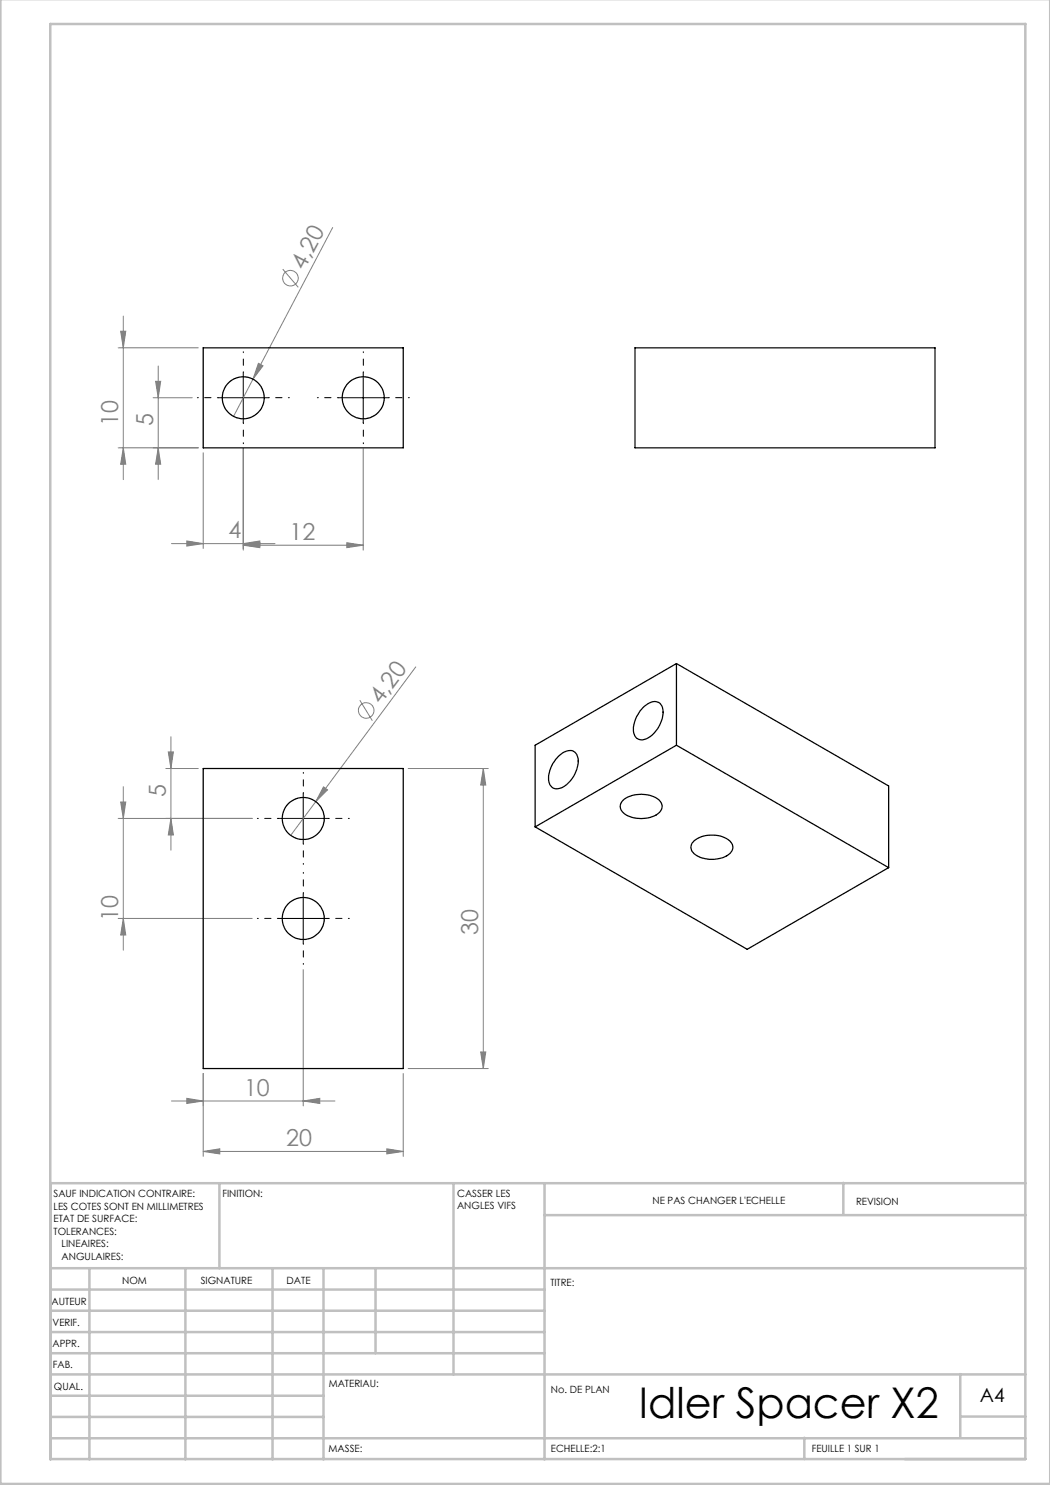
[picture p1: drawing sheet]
<svg xmlns="http://www.w3.org/2000/svg" width="210mm" height="297mm" viewBox="0 0 210 297" stroke-linecap="round" stroke-linejoin="round" font-family="sans-serif">
<g fill="none" stroke="#808080" stroke-width=".2">
<path d="M56.6 53.8l3.1 3.7M66.5 45.5l-15.9 30.3M23.6 69.6h16.1M24.1 66.2h1.1l-.5 3.4zM24.7 63.2v32.7M30.6 79.5h7.9M31.1 76.3h1l-.5 3.2zM31.6 73.2v22.7M50.6 75.8l-3.9 7.5M51.7 72.7l.9 .5-2 2.6zM23.6 89.6h16.1M24.7 89.6l.5 3.2h-1.1z"/>
<path d="M31.6 89.6l.5 3.2h-1zM40.6 90.6v19.1M48.6 89.7v20.3M72.6 89.7v20.3M34.3 108.7h20.7M37.4 108.2l3.2 .5-3.2 .5zM48.6 108.7l3.4-.5v1zM48.6 109l3.4-.5v1zM48.6 109h24M69.4 108.5l3.2 .5-3.2 .5zM83.1 133.4l-20 26.9M24.7 157.3v32.7"/>
<path d="M33.2 153.7h6.5M33.7 150.4h1l-.5 3.3zM34.2 147.4v22.6M64.7 157.4l.8 .6-2.4 2.3zM72 140l2.5 4.1M81.6 153.7h16M96.7 153.7l.5 3.3h-1.1zM96.7 153.7v60M23.6 163.7h26.8M24.1 160.4h1.1l-.5 3.3zM34.2 163.7l.5 3.3h-1zM63.1 160.3l-5 6.8"/>
<path d="M23.6 183.7h26.8M24.7 183.7l.5 3.3h-1.1zM60.6 193.9v27.3M37.4 219.7l3.2 .5-3.2 .5zM40.6 214.7v16.6M80.6 214.7v16.6M81.6 213.7h16M96.1 210.4h1.1l-.5 3.3zM34.3 220.2h32.7M40.6 230.3l3.4-.5v1zM40.6 230.3h40M60.6 220.2l3.4-.5v1z"/>
<path d="M77.4 229.8l3.2 .5-3.2 .5z"/>
<circle cx="58.1" cy="55.6" r="1.56"/>
<circle cx="73.2" cy="142.1" r="1.57"/>
</g>
<g fill="none" stroke="#000" stroke-width=".2" stroke-dasharray="15.2 1.3 1.3 1.3" stroke-dashoffset="15">
<path d="M43.7 79.5h-4.2M48.7 74.5v-4.2M53.7 79.5h4.2M67.7 79.5h-4.2M72.7 74.5v-4.2M77.7 79.5h4.2M48.7 84.5v4.2M72.7 84.5v4.2M60.7 158.7v-4.2M55.7 163.7h-4.2M60.7 168.7v4.2M60.7 178.7v-4.2"/>
<path d="M65.7 163.7h4.2M55.7 183.7h-4.2M60.7 188.7v4.2M65.7 183.7h4.2"/>
</g>
<path d="M43.6 79.5h10.1M48.6 74.5v10.1M67.7 79.5h9.9M72.6 74.5v10.1M60.6 158.7v10M55.6 163.7h10.1M60.6 178.7v10M55.6 183.7h10.1" fill="none" stroke="#000" stroke-width=".2"/>
<g fill="none" stroke="#c0c0c0" stroke-width=".5">
<path d="M.1 -.1v296.9h209.9v-296.9M10.1 4.8h195v287h-195zM43.9 236.6v17M90.7 236.6v38.3M108.9 236.6v55.3M168.7 236.6v6.3M205.1 236.6h-195v55.3M10.1 253.6h195M10.1 257.9h98.8M17.9 253.6v38.3M37.1 253.6v38.3M54.5 253.6v38.3"/>
<path d="M64.7 253.6v38.3M75.1 253.6v17M108.9 243h96.2M10.1 270.6h98.8M10.1 266.4h98.8M10.1 262.1h98.8M10.1 279.1h54.6M10.1 274.9h195M192.1 274.8v12.7M10.1 287.7h195M10.1 283.4h54.6M160.9 287.5v4.3"/>
<path d="M192.1 283.3h13"/>
</g>
<g fill="#808080">
<path d="M64.7 157.4l.8 .6-2.4 2.3z"/>
<path d="M51.7 72.7l.9 .5-2 2.6z"/>
<path d="M48.6 108.7l3.4-.5v1zM37.4 108.2l3.2 .5-3.2 .5zM69.4 108.5l3.2 .5-3.2 .5zM48.6 109l3.4-.5v1zM60.6 220.2l3.4-.5v1zM37.4 219.7l3.2 .5-3.2 .5z"/>
<path d="M40.6 230.3l3.4-.5v1zM77.4 229.8l3.2 .5-3.2 .5z"/>
<path d="M34.2 163.7l.5 3.3h-1zM33.7 150.4h1l-.5 3.3z"/>
<path d="M24.1 66.2h1.1l-.5 3.4zM24.7 89.6l.5 3.2h-1.1zM31.1 76.3h1l-.5 3.2zM31.6 89.6l.5 3.2h-1zM24.1 160.4h1.1l-.5 3.3zM24.7 183.7l.5 3.3h-1.1zM96.7 153.7l.5 3.3h-1.1zM96.1 210.4h1.1l-.5 3.3z"/>
</g>
<g fill="none" stroke="#000" stroke-width=".25">
<path d="M40.6 69.6h40v20h-40zM127 69.6h60v20h-60zM135.3 132.7l-28.3 16.3v16.4M135.3 132.7v16.3M135.3 132.7l42.4 24.5v16.3M40.6 153.7h40v60h-40zM111.7 151.3a2.71 2.71 0 0 1 3.1-1 2.93 2.93 0 0 1 .6 3.6 5.7 5.7 0 0 1-3.7 3.8 1.88 1.88 0 0 1-2-2.4 6.9 6.9 0 0 1 2-4zM124.7 160a6 6 0 0 1 7.3 .2 1.75 1.75 0 0 1-.8 2.8 6.3 6.3 0 0 1-6.5-.4 1.62 1.62 0 0 1 0-2.6zM128.7 141.5a2.71 2.71 0 0 1 3.1-1 2.93 2.93 0 0 1 .5 3.6 5.4 5.4 0 0 1-3.9 3.9 1.93 1.93 0 0 1-1.7-2.6 6.9 6.9 0 0 1 2-3.9zM135.3 149l-28.3 16.4M135.3 149l42.4 24.5M107 165.4l42.4 24.5 28.3-16.4"/>
<path d="M138.8 168.2a6 6 0 0 1 7.4 .2 1.73 1.73 0 0 1-.9 2.8 6 6 0 0 1-6.7-.7 1.56 1.56 0 0 1 .2-2.3z"/>
<circle cx="48.6" cy="79.5" r="4.2"/>
<circle cx="72.6" cy="79.6" r="4.2"/>
<circle cx="60.6" cy="163.7" r="4.2"/>
<circle cx="60.6" cy="183.7" r="4.2"/>
</g>
<text font-size="8.5" x="127.8" y="283.5">Idler Spacer X2</text>
<g font-size="4.7" fill="#808080">
<text x="60.8" y="54.1" transform="rotate(-62 60.8 54.1)">4,20</text>
<text x="23.7" y="85.2" transform="rotate(-90 23.7 85.2)">10</text>
<text x="30.6" y="85.2" transform="rotate(-90 30.6 85.2)">5</text>
<text x="45.7" y="107.7">4</text>
<text x="57.9" y="108">12</text>
<text x="76.2" y="141" transform="rotate(-53 76.2 141)">4,20</text>
<text x="33.2" y="159.4" transform="rotate(-90 33.2 159.4)">5</text>
<text x="23.7" y="184.1" transform="rotate(-90 23.7 184.1)">10</text>
<text x="95.7" y="186.9" transform="rotate(-90 95.7 186.9)">30</text>
<text x="48.8" y="219.2">10</text>
<text x="57.3" y="229.3">20</text>
</g>
<text font-size="3.9" x="196" y="280.4">A4</text>
<g font-size="2">
<text x="10.7" y="239.5">SAUF INDICATION CONTRAIRE:</text>
<text x="44.5" y="239.5">FINITION:</text>
<text x="91.4" y="239.4">CASSER LES</text>
<text x="10.7" y="242">LES COTES SONT EN MILLIMETRES</text>
<text x="10.7" y="244.5">ETAT DE SURFACE:</text>
<text x="91.4" y="241.9">ANGLES VIFS</text>
<text x="130.5" y="240.8">NE PAS CHANGER L'ECHELLE</text>
<text x="171.2" y="241">REVISION</text>
<text x="10.7" y="247">TOLERANCES:</text>
<text x="12.3" y="249.5">LINEAIRES:</text>
<text x="12.3" y="252">ANGULAIRES:</text>
<text x="24.4" y="256.9">NOM</text>
<text x="40.1" y="256.8">SIGNATURE</text>
<text x="57.3" y="256.8">DATE</text>
<text x="110.1" y="257.1">TITRE:</text>
<text x="10.3" y="260.9">AUTEUR</text>
<text x="10.5" y="269.3">APPR.</text>
<text x="10.5" y="265.2">VERIF.</text>
<text x="10.6" y="273.6">FAB.</text>
<text x="10.8" y="278">QUAL.</text>
<text x="65.8" y="277.4">MATERIAU:</text>
<text x="110.2" y="278.5">No. DE PLAN</text>
<text x="65.7" y="290.4">MASSE:</text>
<text x="110.2" y="290.5">ECHELLE:2:1</text>
<text x="162.4" y="290.4">FEUILLE 1 SUR 1</text>
</g>
</svg>
